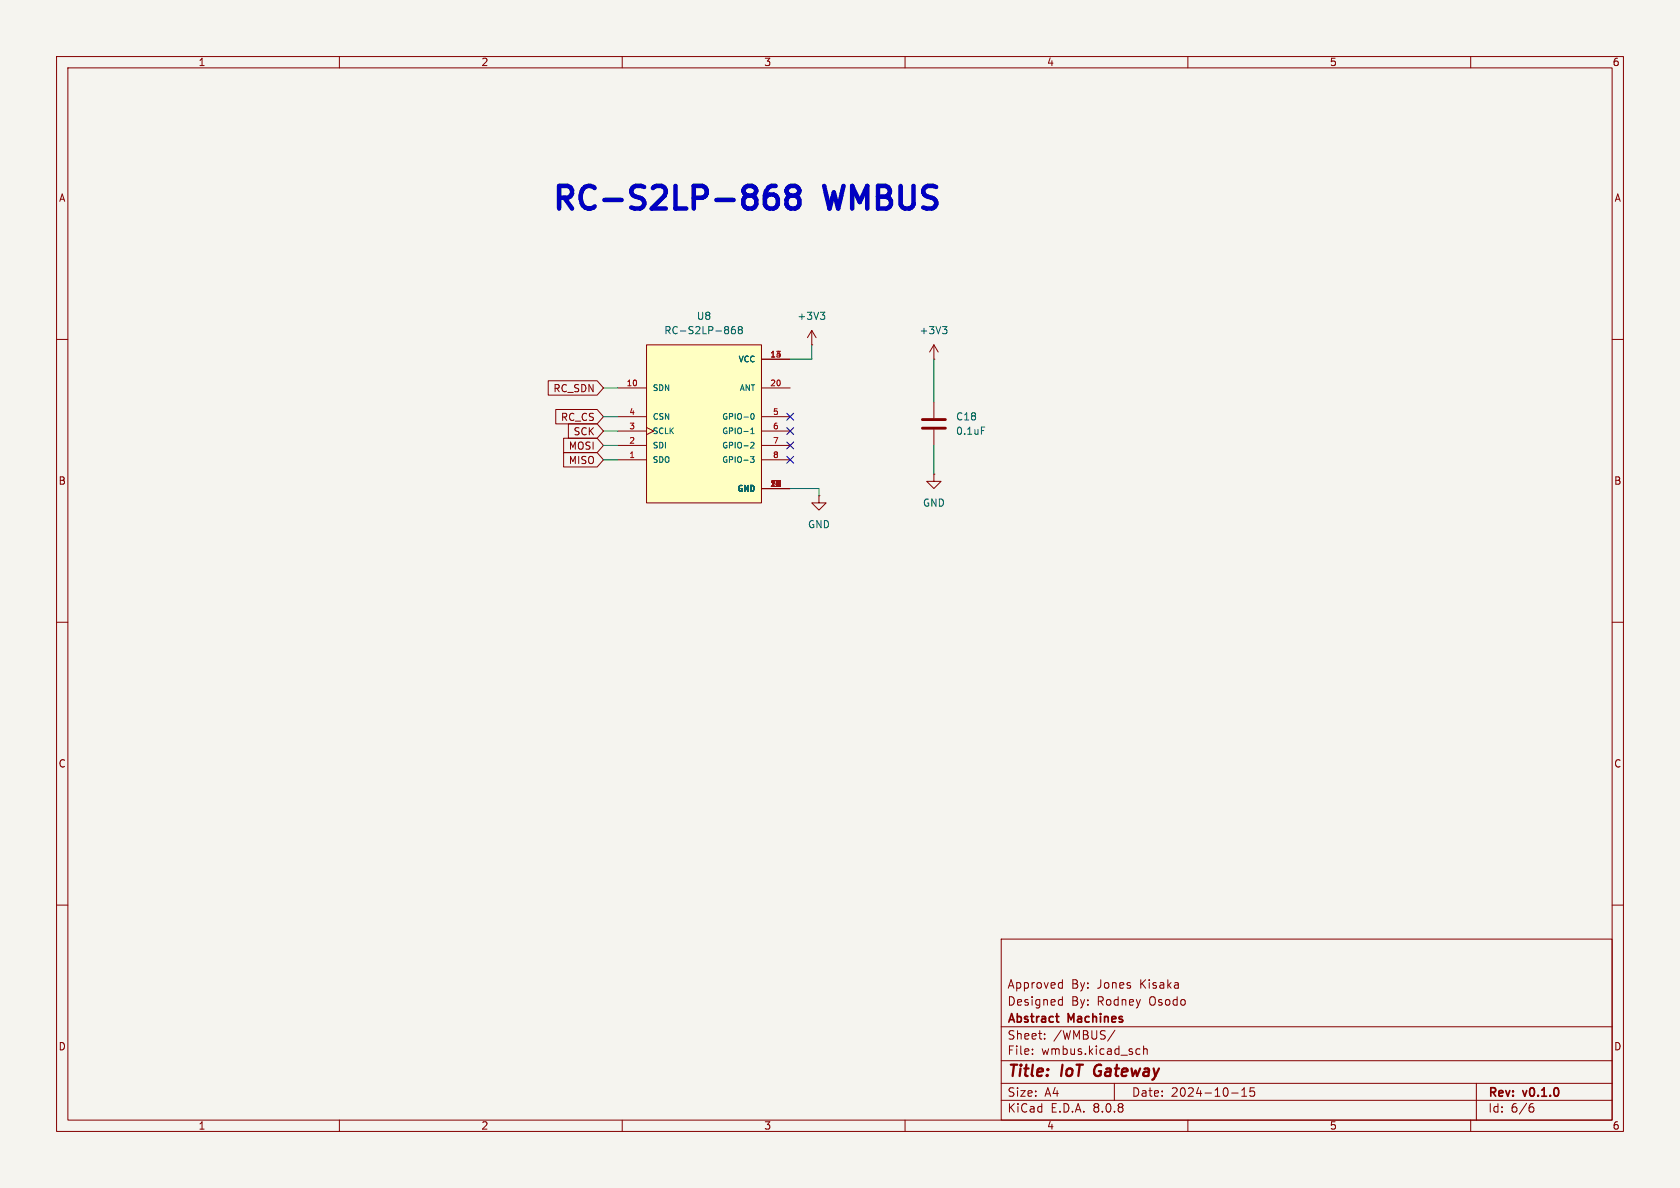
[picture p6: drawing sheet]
<svg xmlns="http://www.w3.org/2000/svg" width="297mm" height="210mm" viewBox="0 0 297 210" stroke-linecap="round" stroke-linejoin="round" font-family="sans-serif">
<path d="M0 0h297v210h-297z" fill="#f5f4ef" stroke="#f5f4ef" stroke-width=".18"/>
<g fill="none" stroke="#840000" stroke-width=".18">
<path d="M10 10h277v190h-277zM12 12h273v186h-273zM60 10v2M110 10v2M160 10v2M210 10v2M260 10v2M143.5 58.4l-.8 1.3M143.5 58.4v2.6M143.5 58.4l.8 1.3M10 60h2M143.5 61h.1"/>
<path d="M165.1 63.5h.1M165.1 61l-.8 1.2M165.1 61v2.5M165.1 61l.8 1.2M285 60h2M10 110h2M285 110h2M10 160h2M177 166h108v32h-108zM187.4 176.7l.4 .1M187.4 173.7l.4 .1M187.8 173.2v1.5"/>
<path d="M187.8 176.2v1.5M187.8 177.6l-.4 .1M187.8 174.6l-.4 .1M285 160h2M60 198v2M110 198v2M160 198v2M177 194.5h108M177 191.5h108M177 187.5h108M177 181.5h108M182.5 186.3v.1"/>
<path d="M182.5 185.5v.1M184.7 183.6v.1M184.7 182.8v.1M197 191.5v3M197.1 182.1l-1.3 2M201.1 185.4l.4 .1M201.5 186.3l-.4 .1M202.2 185.5l.2-.1 .3 .1 .1 .9M202.2 184.9v1.5M210 198v2M217.7 193.2h1.2M219.5 193.8h.9"/>
<path d="M219.5 192.7l.5-.4v1.5M221.7 192.3h-.7v.7l.2-.1h.5l.1 .3-.1 .5-.2 .1-.5-.1M260 198v2M261 191.5v6.5M270.6 195.7h.4l.2 .3-.1 .5-.5 .1M271 195.1l-.4 .1"/>
</g>
<path d="M193.7 188.5a1.27 1.27 0 0 0 0 1.6" fill="none" stroke="#840000" stroke-width=".4"/>
<path d="M186.6 179.7h.6M187.1 180.7h.1" fill="none" stroke="#840000" stroke-width=".3"/>
<path d="M145 55.2h.8l-.4 .5M145.6 55.7l.2 .2v.3l-.2 .3M166.6 57.7h.8l-.4 .5M167.2 58.2l.2 .3v.3l-.2 .2" fill="none" stroke="#006464" stroke-width=".18"/>
<path d="M114.3 61h20.3v27.9h-20.3z" fill="#ffffc2"/>
<g fill="none" stroke="#840000" stroke-width=".18">
<path d="M96.9 67.3h8.7l1.1 1.3-1.1 1.3h-8.7zM98.2 72.4h7.4l1.1 1.3-1.1 1.2h-7.4zM99.6 77.5h6l1.1 1.2-1.1 1.3h-6zM100.5 74.9h5.1l1.1 1.3-1.1 1.3h-5.1zM109.2 68.6h5.1M109.2 78.7h5.1M109.2 76.2h5.1M109.2 73.7h5.1M114.3 61h20.3v27.9h-20.3zM114.3 75.6l1.3 .6-1.3 .6M134.6 68.6h5.1M134.6 63.5h5.1"/>
<path d="M134.6 78.7h5.1M134.6 76.2h5.1M134.6 73.7h5.1M165.1 71.1v2.8M165.1 75.9v2.8M99.6 80h6l1.1 1.3-1.1 1.3h-6zM109.2 81.3h5.1M134.6 81.3h5.1M134.6 86.4h5.1M144.8 87.6v1.3h1.2l-1.2 1.3-1.3-1.3h1.3M144.8 87.6h.1M165.1 83.8v1.3h1.3l-1.3 1.3-1.3-1.3h1.3"/>
<path d="M165.1 83.8h.1"/>
</g>
<path d="M129.9 57.7l-.4 .1a.86 .86 0 0 0 0 1.2l.5-.1v-.4l-.2-.3h-.3l-.2 .3M130.7 58.3l-.2-.3 .2-.3h.3l.2 .3-.2 .3M130.7 58.3l-.2 .2 .1 .4 .1 .1 .4-.1 .1-.1v-.3l-.2-.2M130.7 58.3h.3M132.7 78.3l.4-.1 .2 .3-.6 .7h.6M132.7 76.7h.6M132.7 75.9l.3-.3v1.1M132.8 73.3l.2-.2a.54 .54 0 0 1 .3 .5 .54 .54 0 0 1-.3 .5l-.2-.2M173.5 75.5h.6M132.7 80.7h.6l-.3 .4 .3 .1v.4l-.6 .1" fill="none" stroke="#006464" stroke-width=".18"/>
<path d="M163.1 75.7h4M163.1 74.2h4" fill="none" stroke="#840000" stroke-width=".51"/>
<path d="M137.1 32.9a1.58 1.58 0 0 0-1.9 1.7v1.5l.4 .6 .4 .2h.7l.6-.4 .2-.4v-.9l-.4-.6-.4-.2h-.7l-.4 .2-.4 .6M139.8 34.6a.86 .86 0 0 1-.8-.9 .86 .86 0 0 1 .8-.8h.8a.86 .86 0 0 1 .7 .8 .86 .86 0 0 1-.7 .9M139.8 34.6l-.6 .4-.2 .3v.8l.2 .4 .6 .4h.8l.3-.2 .4-.6v-.8l-.4-.5-.3-.2M139.8 34.6h.8" fill="none" stroke="#0000c2" stroke-width=".8"/>
<path d="M106.7 68.6h2.5M106.7 78.7h2.5M106.7 73.7h2.5M106.7 76.2h2.5M143.5 61v2.5h-3.8M165.1 63.5v7.6M165.1 78.7v5.1M106.7 81.3h2.5M139.7 86.4h5.1v1.2" fill="none" stroke="#009600" stroke-width=".18"/>
<path d="M139.1 78.1l1.2 1.2M139.1 73.1l1.2 1.2M139.1 75.6l1.2 1.2M140.3 78.1l-1.2 1.2M140.3 73.1l-1.2 1.2M140.3 75.6l-1.2 1.2M139.1 80.7l1.2 1.2M140.3 80.7l-1.2 1.2" fill="none" stroke="#000084" stroke-width=".18"/>
<g font-size="5.6" fill="#0000c2">
<text x="97.1" y="38.3">RC-S2LP-868</text>
<text x="145.9" y="38.3">WMBUS</text>
</g>
<g font-size="2.8" fill="#840000">
<text x="178" y="190.9">Title:</text>
<text x="187.7" y="190.9">IoT</text>
<text x="194.3" y="190.9">Gateway</text>
</g>
<g font-size="2.1" fill="#840000">
<text x="178" y="178">Designed</text>
<text x="178" y="175">Approved</text>
<text x="189.4" y="178">By:</text>
<text x="189.4" y="175">By:</text>
<text x="194" y="178">Rodney</text>
<text x="194" y="175">Jones</text>
<text x="201.7" y="175">Kisaka</text>
<text x="203.3" y="178">Osodo</text>
<text x="178" y="184">Sheet:</text>
<text x="178" y="181.2">Abstract</text>
<text x="186.2" y="184">/WMBUS/</text>
<text x="188.9" y="181.2">Machines</text>
<text x="178" y="186.7">File:</text>
<text x="184.1" y="186.7">wmbus.kicad_sch</text>
<text x="178" y="196.9">KiCad</text>
<text x="178" y="194.1">Size:</text>
<text x="184.7" y="194.1">A4</text>
<text x="185.7" y="196.9">E.D.A.</text>
<text x="193.3" y="196.9">8.0.8</text>
<text x="200" y="194.1">Date:</text>
<text x="207" y="194.1">2024-10-15</text>
<text x="263" y="194.3">Rev:</text>
<text x="263" y="196.9">Id:</text>
<text x="267.1" y="196.9">6/6</text>
<text x="269.4" y="194.3">v0.1.0</text>
</g>
<g font-size="1.8" fill="#840000">
<text x="35" y="11.9">1</text>
<text x="85" y="11.9">2</text>
<text x="135" y="11.9">3</text>
<text x="185" y="11.9">4</text>
<text x="235" y="11.9">5</text>
<text x="285" y="11.9">6</text>
<text x="10.3" y="35.9">A</text>
<text x="285.3" y="35.9">A</text>
<text x="97.7" y="69.5">RC_SDN</text>
<text x="99.1" y="74.6">RC_CS</text>
<text x="101.3" y="77.2">SCK</text>
<text x="100.5" y="82.2">MISO</text>
<text x="100.5" y="79.7">MOSI</text>
<text x="10.3" y="85.9">B</text>
<text x="285.3" y="85.9">B</text>
<text x="10.3" y="135.9">C</text>
<text x="285.3" y="135.9">C</text>
<text x="10.3" y="185.9">D</text>
<text x="285.3" y="185.9">D</text>
<text x="35" y="199.9">1</text>
<text x="85" y="199.9">2</text>
<text x="135" y="199.9">3</text>
<text x="185" y="199.9">4</text>
<text x="235" y="199.9">5</text>
<text x="285" y="199.9">6</text>
</g>
<g font-size="1.8" fill="#006464">
<text x="117.3" y="59.3">RC-S2LP-868</text>
<text x="123.1" y="56.7">U8</text>
<text x="140.9" y="56.7">+3V3</text>
<text x="162.5" y="59.3">+3V3</text>
<text x="168.9" y="74.5">C18</text>
<text x="168.9" y="77.1">0.1uF</text>
<text x="163.1" y="89.8">GND</text>
<text x="142.7" y="93.6">GND</text>
</g>
<g font-size="1.4" fill="#006464">
<text x="130.4" y="64.2">VCC</text>
<text x="115.3" y="69.3">SDN</text>
<text x="130.6" y="69.3">ANT</text>
<text x="115.3" y="76.9">SCLK</text>
<text x="115.3" y="74.4">CSN</text>
<text x="127.5" y="74.4">GPIO-0</text>
<text x="127.5" y="76.9">GPIO-1</text>
<text x="115.3" y="82">SDO</text>
<text x="115.3" y="79.5">SDI</text>
<text x="127.5" y="79.5">GPIO-2</text>
<text x="127.5" y="82">GPIO-3</text>
<text x="130.3" y="87.1">GND</text>
</g>
<g font-size="1.4" fill="#a90000">
<text x="136.1" y="63.2">13</text>
<text x="136.9" y="63.2">4</text>
<text x="110.7" y="68.3">10</text>
<text x="136.1" y="68.3">20</text>
<text x="111.1" y="75.9">3</text>
<text x="111.1" y="73.4">4</text>
<text x="136.5" y="73.4">5</text>
<text x="136.5" y="75.9">6</text>
<text x="111.1" y="81">1</text>
<text x="111.1" y="78.5">2</text>
<text x="136.5" y="78.5">7</text>
<text x="136.5" y="81">8</text>
<text x="136.5" y="86.1">92</text>
<text x="136.9" y="86.1">7</text>
</g>
</svg>
